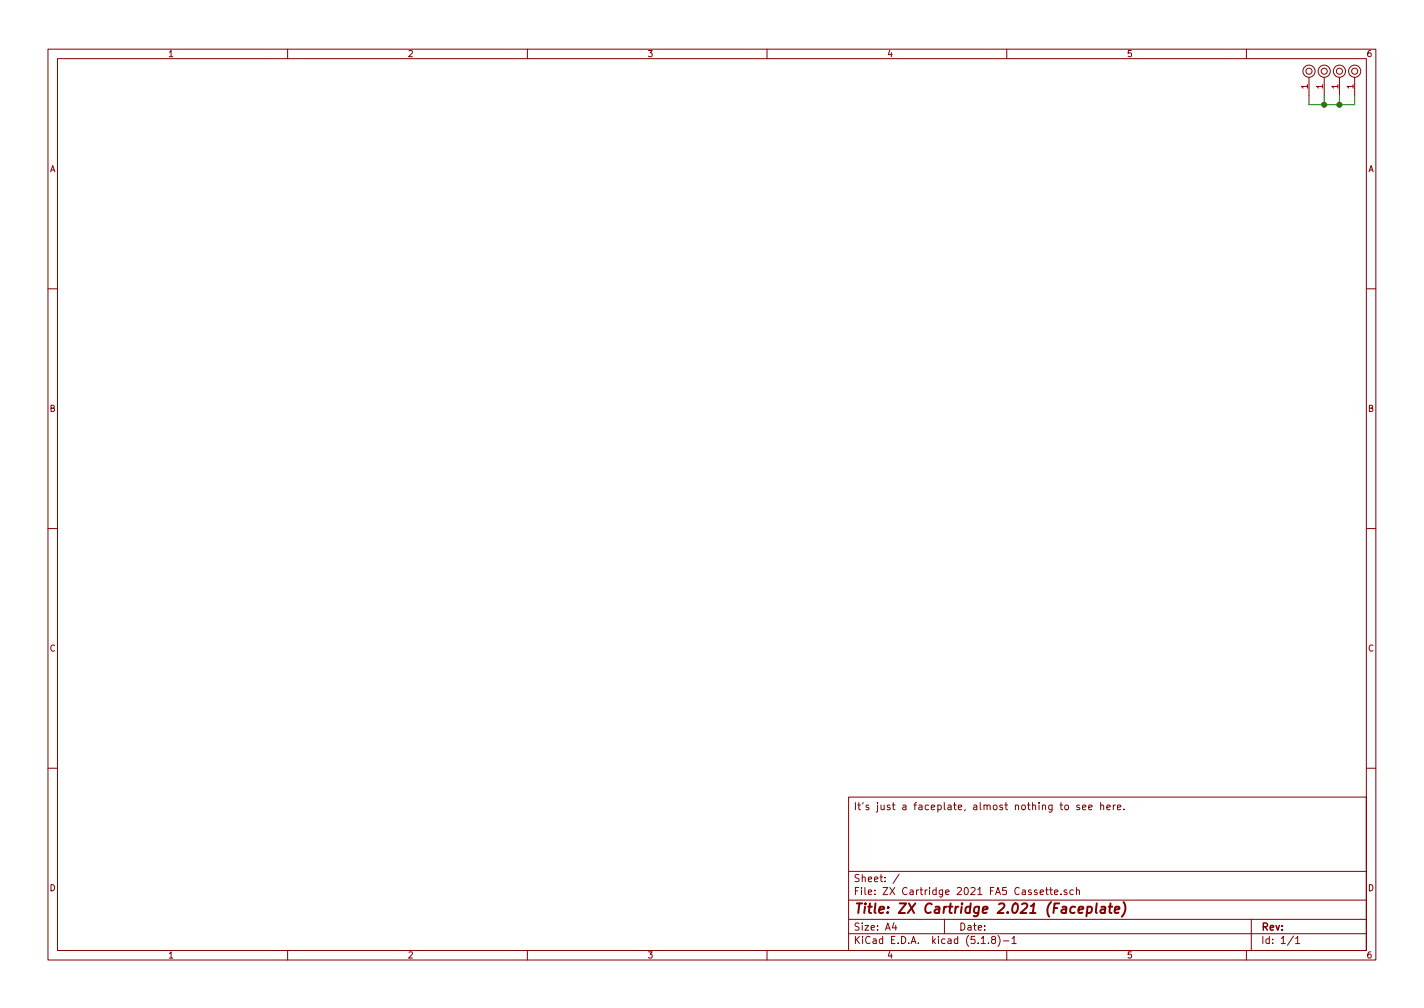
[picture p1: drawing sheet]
EESchema Schematic File Version 4
EELAYER 30 0
EELAYER END
$Descr A4 11693 8268
encoding utf-8
Sheet 1 1
Title "ZX Cartridge 2.021 (Faceplate)"
Date ""
Rev ""
Comp ""
Comment1 ""
Comment2 ""
Comment3 ""
Comment4 "It's just a faceplate, almost nothing to see here."
$EndDescr
$Comp
L mounting:Mounting_Pin M1
U 1 1
P 10750 575
F 0 "M1" H 10750 675 50  0001 C CNN
F 1 "Mounting" H 10750 500 50  0001 C CNN
F 2 "mounting:M3_pin" H 10750 575 50  0001 C CNN
F 3 "~" H 10750 575 50  0001 C CNN
	1    10750 575 
	0    -1   -1   0   
$EndComp
$Comp
L mounting:Mounting_Pin M2
U 1 1
P 10875 575
F 0 "M2" H 10875 675 50  0001 C CNN
F 1 "Mounting" H 10875 500 50  0001 C CNN
F 2 "mounting:M3_pin" H 10875 575 50  0001 C CNN
F 3 "~" H 10875 575 50  0001 C CNN
	1    10875 575 
	0    -1   -1   0   
$EndComp
$Comp
L mounting:Mounting_Pin M3
U 1 1
P 11000 575
F 0 "M3" H 11000 675 50  0001 C CNN
F 1 "Mounting" H 11000 500 50  0001 C CNN
F 2 "mounting:M3_pin" H 11000 575 50  0001 C CNN
F 3 "~" H 11000 575 50  0001 C CNN
	1    11000 575 
	0    -1   -1   0   
$EndComp
$Comp
L mounting:Mounting_Pin M4
U 1 1
P 11125 575
F 0 "M4" H 11125 675 50  0001 C CNN
F 1 "Mounting" H 11125 500 50  0001 C CNN
F 2 "mounting:M3_pin" H 11125 575 50  0001 C CNN
F 3 "~" H 11125 575 50  0001 C CNN
	1    11125 575 
	0    -1   -1   0   
$EndComp
Wire Wire Line
	10750 775  10750 850 
Wire Wire Line
	10750 850  10875 850 
Wire Wire Line
	11125 850  11125 775 
Wire Wire Line
	11000 775  11000 850 
Connection ~ 11000 850 
Wire Wire Line
	11000 850  11125 850 
Wire Wire Line
	10875 775  10875 850 
Connection ~ 10875 850 
Wire Wire Line
	10875 850  11000 850 
$EndSCHEMATC
